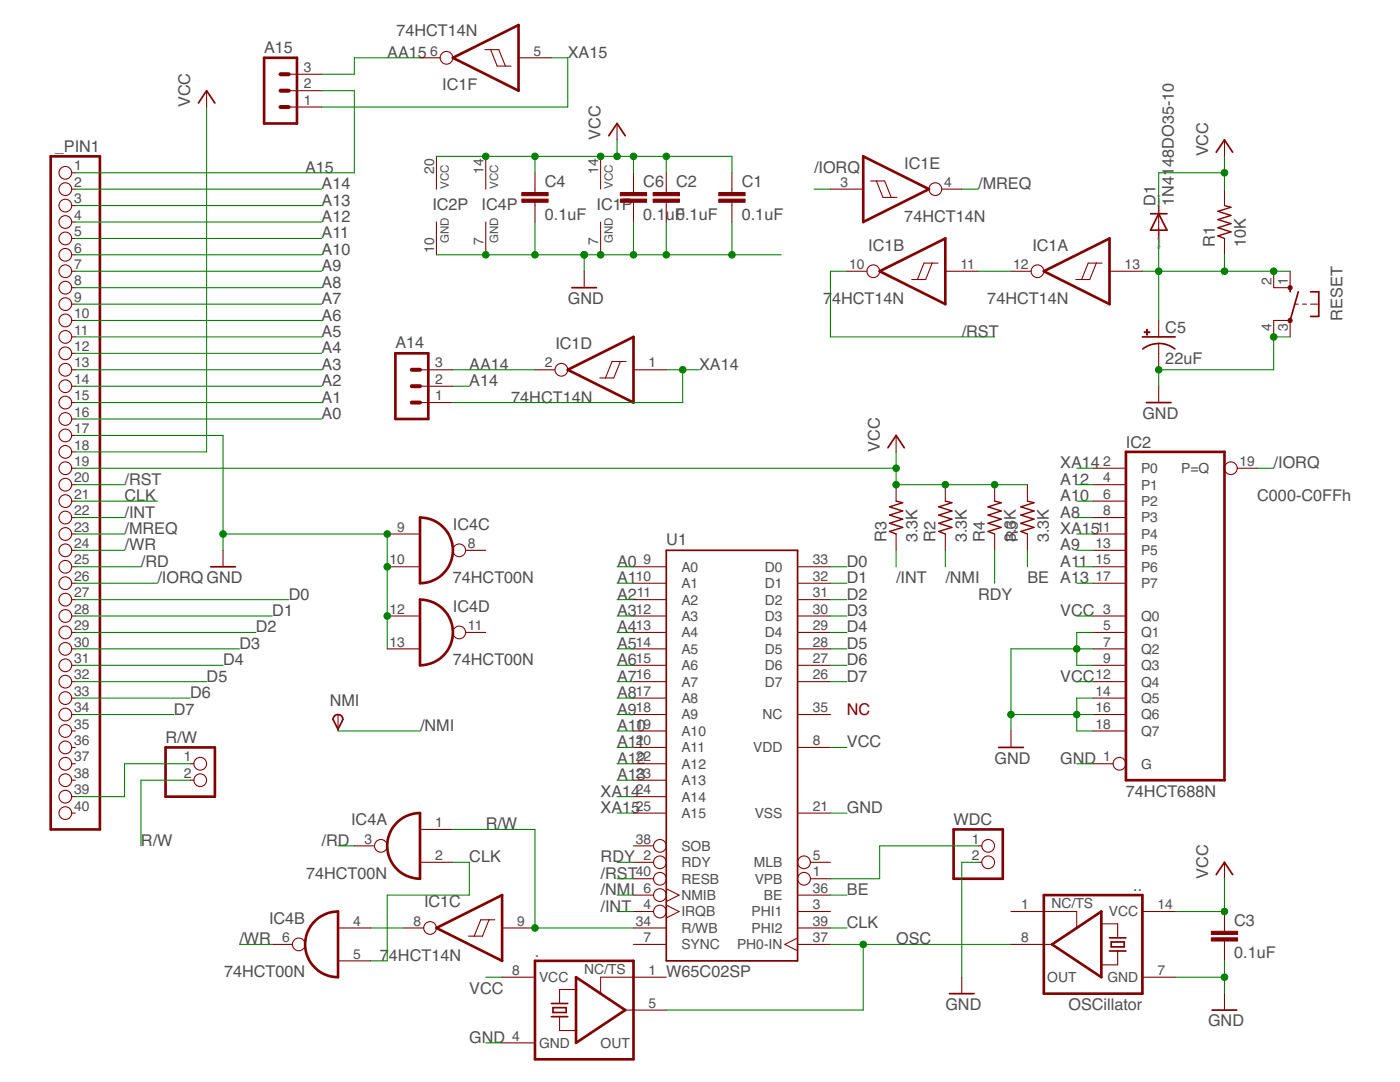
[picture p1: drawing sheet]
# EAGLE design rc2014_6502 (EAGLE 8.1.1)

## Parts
.  XO-8  [DIL08S]
..  OSCillator  XO-14  [DIL14S]
_PIN1  PINHD-1X40  [1X40]
A14  MA03-1  [MA03-1]
A15  MA03-1  [MA03-1]
C1  0.1uF  C-EU050-024X044  [C050-024X044]
C2  0.1uF  C-EU050-024X044  [C050-024X044]
C3  0.1uF  C-EU050-024X044  [C050-024X044]
C4  0.1uF  C-EU050-024X044  [C050-024X044]
C5  22uF  CPOL-USTAP5-80  [TAP5-80]
C6  0.1uF  C-EU050-024X044  [C050-024X044]
D1  1N4148DO35-10  [DO35-10]
IC1  74HCT14N  [DIL14]
IC2  74HCT688N  [DIL20]
IC4  74HCT00N  [DIL14]
NMI  TPSPAD1-13  [P1-13]
R1  10K  R-US_0207/10  [0207/10]
R2  3.3K  R-US_0207/10  [0207/10]
R3  3.3K  R-US_0207/10  [0207/10]
R4  3.3K  R-US_0207/10  [0207/10]
R5  3.3K  R-US_0207/10  [0207/10]
R/W  PINHD-1X2  [1X02]
RESET  10-XX  [B3F-10XX]
U1  W65C02SP  [DIP-40]
WDC  PINHD-1X2  [1X02]

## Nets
/INT: _PIN1.22 R3.1 U1.4(IRQB)
/IORQ: _PIN1.26 IC1.3(E:I) IC2.19(P=Q)
/MREQ: _PIN1.23 IC1.4(E:O)
/NMI: NMI.TP(PP) R2.1 U1.6(NMIB)
/RD: _PIN1.25 IC4.3(A:O)
/RST: _PIN1.20 IC1.10(B:O) U1.40(RESB)
/WR: _PIN1.24 IC4.6(B:O)
A0: _PIN1.16 U1.9(A0)
A1: _PIN1.15 U1.10(A1)
A2: _PIN1.14 U1.11(A2)
A3: _PIN1.13 U1.12(A3)
A4: _PIN1.12 U1.13(A4)
A5: _PIN1.11 U1.14(A5)
A6: _PIN1.10 U1.15(A6)
A7: _PIN1.9 U1.16(A7)
A8: _PIN1.8 IC2.8(P3) U1.17(A8)
A9: _PIN1.7 IC2.13(P5) U1.18(A9)
A10: _PIN1.6 IC2.6(P2) U1.19(A10)
A11: _PIN1.5 IC2.15(P6) U1.20(A11)
A12: _PIN1.4 IC2.4(P1) U1.22(A12)
A13: _PIN1.3 IC2.17(P7) U1.23(A13)
A14: _PIN1.2 A14.2
A15: _PIN1.1 A15.2
AA14: A14.3 IC1.2(D:O)
AA15: A15.3 IC1.6(F:O)
BE: R5.1 U1.36(BE)
CLK: _PIN1.21 IC4.2(A:I1) IC4.5(B:I1) U1.39(PHI2)
D0: _PIN1.27 U1.33(D0)
D1: _PIN1.28 U1.32(D1)
D2: _PIN1.29 U1.31(D2)
D3: _PIN1.30 U1.30(D3)
D4: _PIN1.31 U1.29(D4)
D5: _PIN1.32 U1.28(D5)
D6: _PIN1.33 U1.27(D6)
D7: _PIN1.34 U1.26(D7)
GND: ..4(GND) ...7(GND) _PIN1.17 C1.2 C2.2 C3.2 C4.2 C5.- C6.2 IC1.7(P:GND) IC2.1(G) IC2.5(Q1) IC2.7(Q2) IC2.9(Q3) IC2.10(GND) IC2.14(Q5) IC2.16(Q6) IC2.18(Q7) IC4.7(P:GND) IC4.9(C:I0) IC4.10(C:I1) IC4.12(D:I0) IC4.13(D:I1) RESET.3(P) RESET.4(P1) U1.21(VSS) WDC.2
N$1: IC1.8(C:O) IC4.4(B:I0)
N$2: _PIN1.39 R/W.1
N$3: U1.1(VPB) WDC.1
N$15: IC1.11(B:I) IC1.12(A:O)
OSC: ..5(OUT) ...8(OUT) U1.37(PH0-IN)
R/W: IC1.9(C:I) IC4.1(A:I0) R/W.2 U1.34(R/WB)
RDY: R4.1 U1.2(RDY)
RESET: C5.+ D1.A IC1.13(A:I) R1.1 RESET.1(S) RESET.2(S1)
VCC: ..8(VCC) ...14(VCC) _PIN1.18 _PIN1.19 C1.1 C2.1 C3.1 C4.1 C6.1 D1.C IC1.14(P:VCC) IC2.3(Q0) IC2.12(Q4) IC2.20(VCC) IC4.14(P:VCC) R1.2 R2.2 R3.2 R4.2 R5.2 U1.8(VDD)
XA14: A14.1 IC1.1(D:I) IC2.2(P0) U1.24(A14)
XA15: A15.1 IC1.5(F:I) IC2.11(P4) U1.25(A15)
Unconnected: ..1(TS) ...1(TS) _PIN1.35 _PIN1.36 _PIN1.37 _PIN1.38 _PIN1.40 IC4.8(C:O) IC4.11(D:O) U1.3(PHI1) U1.5(MLB) U1.7(SYNC) U1.35(NC) U1.38(SOB)

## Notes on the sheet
- C000-C0FFh
